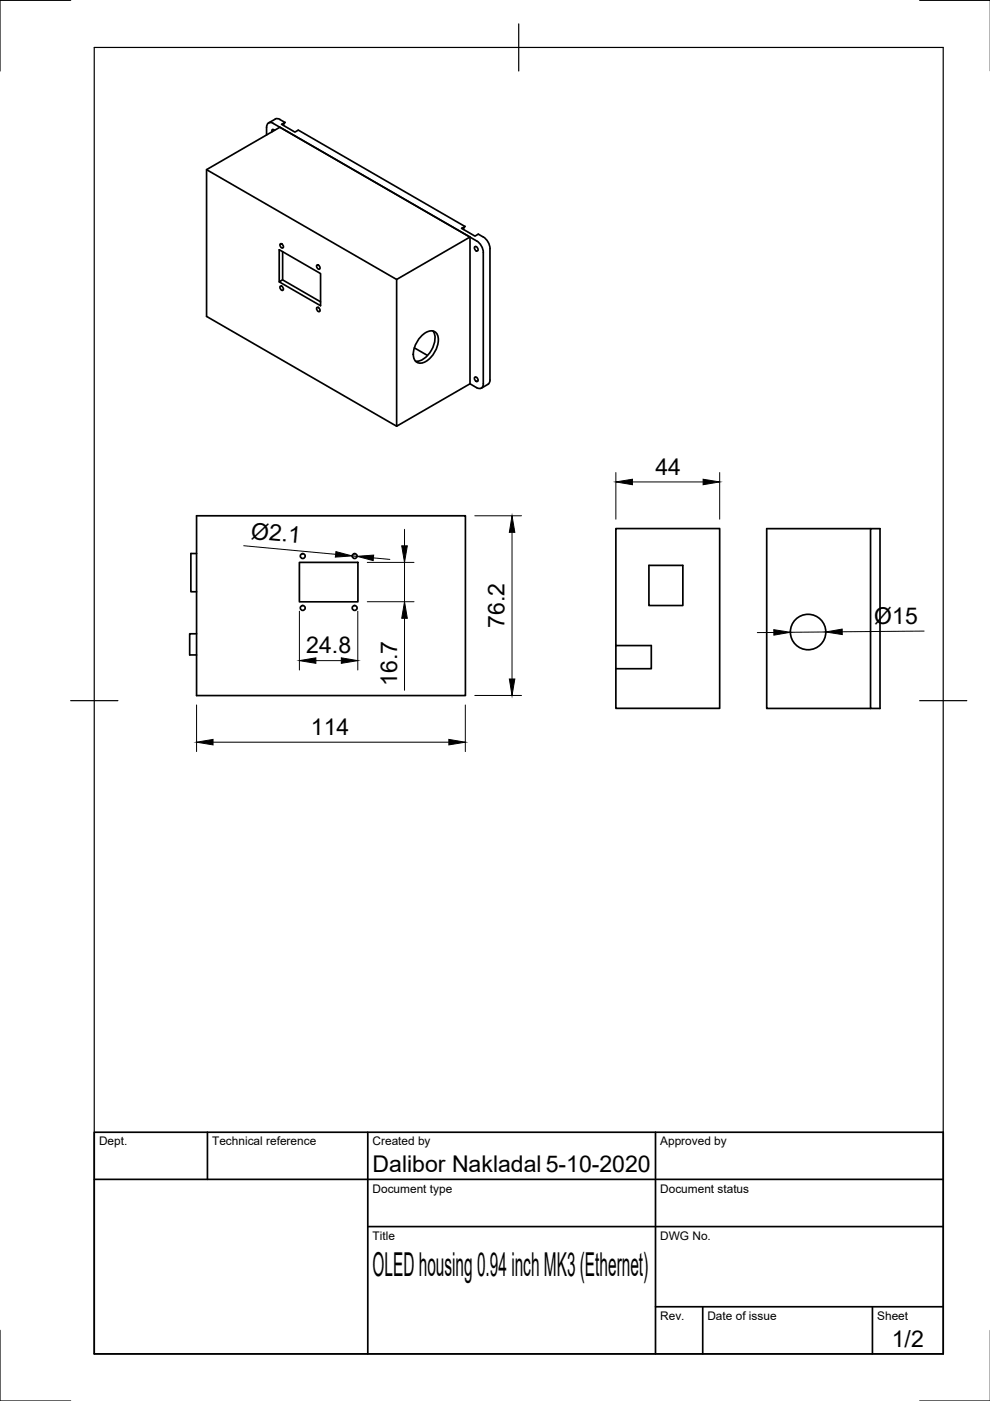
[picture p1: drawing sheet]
<svg xmlns="http://www.w3.org/2000/svg" width="210mm" height="297mm" viewBox="0 0 210 297" stroke-linecap="round" stroke-linejoin="round" font-family="sans-serif">
<!-- layer: Visible -->
<g fill="none" stroke="#000" stroke-width=".36">
<path d="M43.8 36l40.3 23.3 15.6-9M57.9 26.2l43.1 24.9M57.9 26.2a.86 .86 0 0 0-1-.1 .86 .86 0 0 0-.4 .9v1.6M58.2 27.6l-.4-.1-.1 .4M58.4 25.3l-1.5 .8M58.4 25.2h.2a2.46 2.46 0 0 1 1.8 .8M60.4 26l-.7 .4 2.8 1.6 .7-.4 35.4 20.4M60.4 26l-.3 .6M59.4 51.7h.3l.2 .2 .1 .6-.3 .1-.2-.2zM59.9 53.3v6l-.7 .5v-6.9l8.8 5.1v6.8l-8.8-5M59.9 59.3l8.1 4.7M67.2 56.2h.3l.2 .2 .1 .6h-.3l-.2-.1z"/>
<path d="M84.1 59.3v31.1l15.6-9M98.6 48l-.7 .4 2.8 1.7 .7-.5a3.5 3.5 0 0 1 2.5 3.1v27.9l-.2 .7-1.6 1M98.6 48l-.3 .6M100.6 52.3l.2-.1a.58 .58 0 0 1 .5 .4 .58 .58 0 0 1-.1 .6 .67 .67 0 0 1-.6-.9zM101.1 51.1l.7 .6a3 3 0 0 1 .7 1.8v27.9a.86 .86 0 0 1-.4 .9 .86 .86 0 0 1-1-.1M59.4 60.7h.3l.2 .1 .1 .7h-.3l-.2-.1zM67.2 65.2h.3l.2 .2 .1 .6h-.3l-.2-.1zM87.8 73.8l2.8 1.6M89.3 71.3a2.38 2.38 0 0 1 3.1-.8 3.5 3.5 0 0 1-.2 4.2 4.3 4.3 0 0 1-3.1 2.3 1.82 1.82 0 0 1-1.4-2.5 6.2 6.2 0 0 1 1.6-3.2zM91.8 70.2a4.2 4.2 0 0 1-.7 4.7 3.4 3.4 0 0 1-3 1.7M100.6 80l.2-.1a.58 .58 0 0 1 .5 .4 .58 .58 0 0 1-.1 .6 .67 .67 0 0 1-.6-.9zM99.7 81.4v-31.1l-40.3-23.3-15.6 9v31.1l40.3 23.3"/>
<path d="M99.7 81.4l1.3 .8M41.7 109.4h57v38.1h-57zM41.7 117.4h-1.2v8.1h1.2M63.5 119.2h12.4v8.4h-12.4zM130.6 112.1h22v38.1h-22zM137.6 119.9h7.2v8.5h-7.2zM184.6 112.1h-22v38.1h22M184.6 112.1h2v38.1h-2zM41.7 134.4h-1.5v4.5h1.5M130.6 136.9h7.5v4.9h-7.5"/>
<circle cx="64.2" cy="117.9" r=".52"/>
<circle cx="75.2" cy="117.9" r=".52"/>
<circle cx="64.2" cy="128.9" r=".52"/>
<circle cx="75.2" cy="128.9" r=".52"/>
<circle cx="171.3" cy="134" r="3.8"/>
</g>
<!-- layer: Border -->
<path d="M15 .1h-15v15M20 10.1h180v276.9h-180zM110 5.1v10M195 .1h15M15 148.6h10M195 148.6h10M0 282.1v14.9h15M195 297h15" fill="none" stroke="#000" stroke-width=".25"/>
<!-- layer: TitleBlock -->
<path d="M20 240.1h180v46.9h-180zM20 250h180M44 240.1v9.9M78 240.1v46.9M139 240.1v46.9M78 260.1h122M139 277.1h61M149 277.1v9.9M185 277.1v9.9" fill="none" stroke="#000" stroke-width=".36"/>
<!-- layer: Dimensions -->
<g fill="none" stroke="#000" stroke-width=".21">
<path d="M51.7 115.7l19.5 1.8M74.7 117.9h1M77.9 119.2h9.9M79.2 118.3l3.5 .3M85.8 112.2v3.5M85.8 119.2v8.4M100.7 109.4h9.9M108.6 112.9v31.1M130.6 100.2v9.9M134.1 102.2h15M152.6 100.2v9.9M63.5 129.6v12.5"/>
<path d="M75.9 129.6v12.5M77.9 127.6h9.9M85.8 131.1v15.3M164.1 134.1h-3.5M175.1 134l-7.5 .1M195.9 133.8l-17.3 .1M41.7 149.5v9.8M45.2 157.4h50M67 140.1h5.4M98.7 149.5v9.8M100.7 147.5h9.9"/>
</g>
<g fill="#000" stroke="#000" stroke-width=".21">
<path d="M71.2 117l3.5 .9-3.6 .2zM75.7 117.9l3.5-.2-.1 1.2zM85.2 115.7h1.2l-.6 3.5zM108.6 109.4l.6 3.5h-1.2zM130.6 102.2l3.5-.6v1.2zM149.1 101.6l3.5 .6-3.5 .6zM63.5 140.1l3.5-.6v1.1zM72.4 139.5l3.5 .6-3.5 .5zM85.8 127.6l.6 3.5h-1.2zM164.1 133.5l3.5 .6-3.5 .6zM175.1 134l3.5-.6v1.1zM41.7 157.4l3.5-.6v1.1z"/>
<path d="M95.2 156.8l3.5 .6-3.5 .5zM108 144h1.2l-.6 3.5z"/>
</g>
<text font-size="7" x="79" y="270.6">OLED housing 0.94 inch MK3 (Ethernet)</text>
<g font-size="4.9">
<text x="139" y="100.7">44</text>
<text x="53.1" y="114.2" transform="rotate(5 53.1 114.2)">Ø2.1</text>
<text x="107" y="133.1" transform="rotate(-90 107 133.1)">76.2</text>
<text x="185.4" y="132.3" transform="rotate(-1 185.4 132.3)">Ø15</text>
<text x="64.9" y="138.5">24.8</text>
<text x="84.2" y="145.4" transform="rotate(-90 84.2 145.4)">16.7</text>
<text x="65.9" y="155.9">114</text>
<text x="79" y="248.5">Dalibor Nakladal 5-10-2020</text>
<text x="189.1" y="285.7">1/2</text>
</g>
<g font-size="2.5">
<text x="21" y="242.9">Dept.</text>
<text x="45" y="242.9">Technical reference</text>
<text x="79" y="242.9">Created by</text>
<text x="140" y="242.9">Approved by</text>
<text x="79" y="252.8">Document type</text>
<text x="140" y="252.8">Document status</text>
<text x="79" y="262.9">Title</text>
<text x="140" y="262.9">DWG No.</text>
<text x="140" y="279.9">Rev.</text>
<text x="150" y="279.9">Date of issue</text>
<text x="186" y="279.9">Sheet</text>
</g>
</svg>
